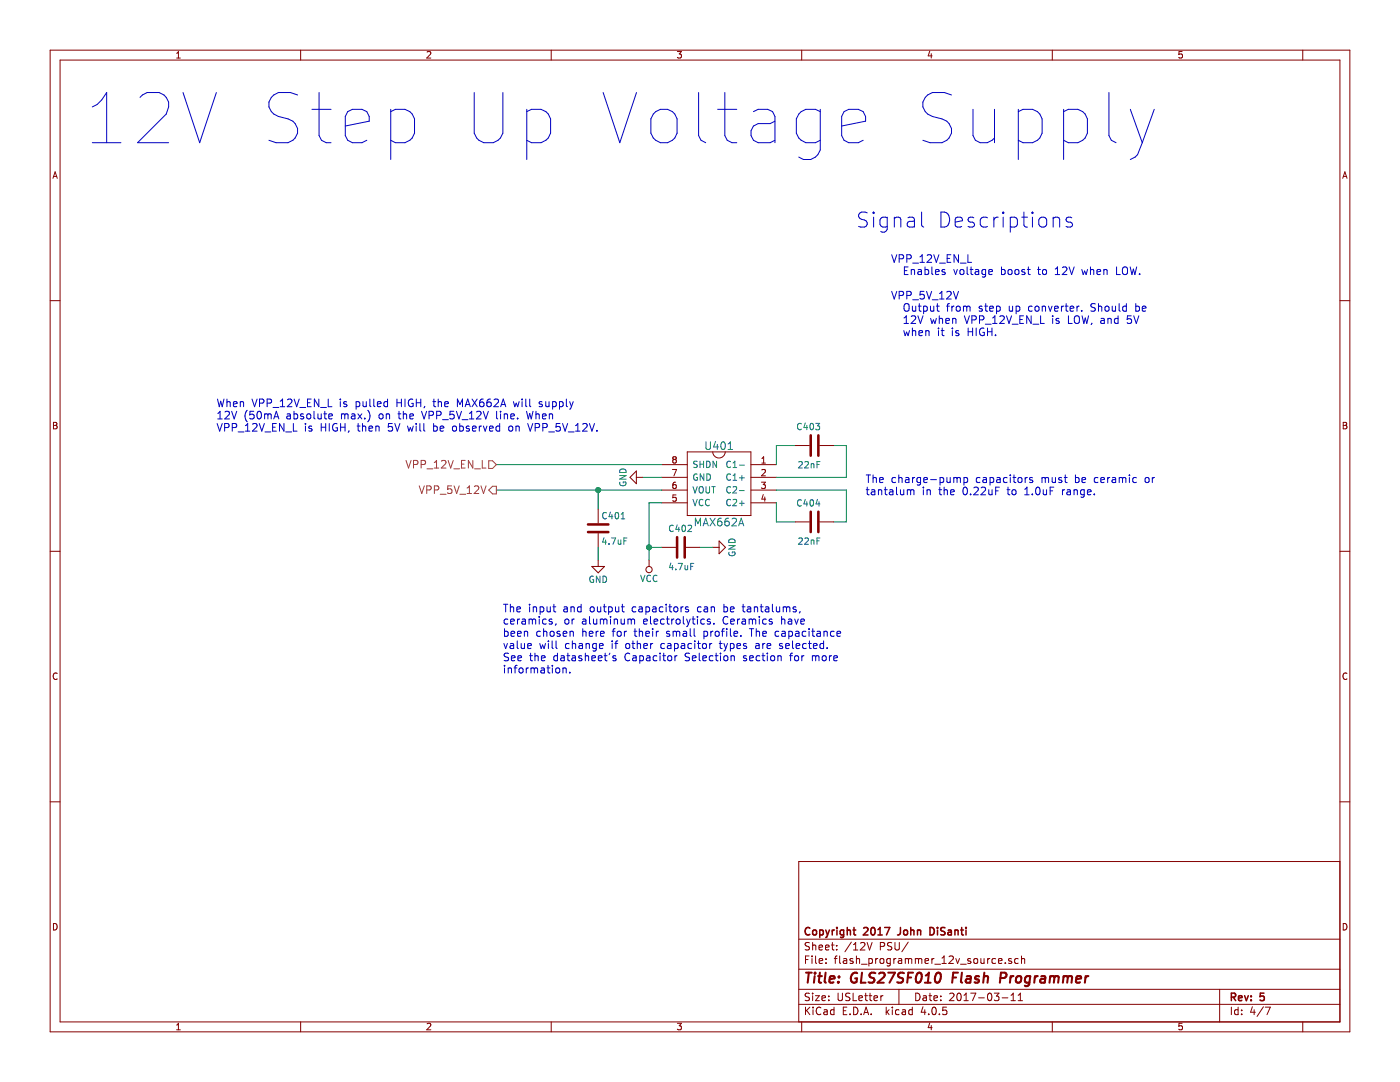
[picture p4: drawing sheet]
EESchema Schematic File Version 2
LIBS:gls27sf010
LIBS:atmega328au
LIBS:flash_programmer
LIBS:power
LIBS:device
LIBS:transistors
LIBS:conn
LIBS:linear
LIBS:regul
LIBS:74xx
LIBS:cmos4000
LIBS:adc-dac
LIBS:memory
LIBS:xilinx
LIBS:microcontrollers
LIBS:dsp
LIBS:microchip
LIBS:analog_switches
LIBS:motorola
LIBS:texas
LIBS:intel
LIBS:audio
LIBS:interface
LIBS:digital-audio
LIBS:philips
LIBS:display
LIBS:cypress
LIBS:siliconi
LIBS:opto
LIBS:atmel
LIBS:contrib
LIBS:valves
LIBS:flash_programmer-cache
EELAYER 25 0
EELAYER END
$Descr USLetter 11000 8500
encoding utf-8
Sheet 4 7
Title "GLS27SF010 Flash Programmer"
Date "2017-03-11"
Rev "5"
Comp "Copyright 2017 John DiSanti"
Comment1 ""
Comment2 ""
Comment3 ""
Comment4 ""
$EndDescr
$Comp
L MAX662A U401
U 1 1
P 5650 4050
F 0 "U401" H 5650 4600 60  0000 C CNN
F 1 "MAX662A" H 5650 4000 60  0000 C CNN
F 2 "Housings_SOIC:SOIC-8_3.9x4.9mm_Pitch1.27mm" H 5550 3950 60  0001 C CNN
F 3 "" H 5550 3950 60  0001 C CNN
	1    5650 4050
	-1   0    0    -1  
$EndComp
Wire Wire Line
	6100 3850 6650 3850
Wire Wire Line
	6650 3850 6650 4100
Wire Wire Line
	6650 4100 6550 4100
Wire Wire Line
	6250 4100 6100 4100
Wire Wire Line
	6100 4100 6100 3950
Wire Wire Line
	6100 3750 6650 3750
Wire Wire Line
	6650 3750 6650 3500
Wire Wire Line
	6650 3500 6550 3500
Wire Wire Line
	6250 3500 6100 3500
Wire Wire Line
	6100 3500 6100 3650
Wire Wire Line
	3900 3850 5200 3850
$Comp
L GND #PWR018
U 1 1
P 5050 3750
F 0 "#PWR018" H 5050 3500 50  0001 C CNN
F 1 "GND" H 5050 3600 50  0000 C CNN
F 2 "" H 5050 3750 50  0000 C CNN
F 3 "" H 5050 3750 50  0000 C CNN
	1    5050 3750
	0    1    -1   0   
$EndComp
$Comp
L VCC #PWR019
U 1 1
P 5100 4400
F 0 "#PWR019" H 5100 4250 50  0001 C CNN
F 1 "VCC" H 5100 4550 50  0000 C CNN
F 2 "" H 5100 4400 50  0000 C CNN
F 3 "" H 5100 4400 50  0000 C CNN
	1    5100 4400
	1    0    0    1   
$EndComp
Text Notes 650  1150 0    394  ~ 0
12V Step Up Voltage Supply
$Comp
L C C402
U 1 1
P 5350 4300
F 0 "C402" V 5200 4200 50  0000 L CNN
F 1 "4.7uF" V 5500 4200 50  0000 L CNN
F 2 "Resistors_SMD:R_0805_HandSoldering" H 5388 4150 50  0001 C CNN
F 3 "" H 5350 4300 50  0000 C CNN
	1    5350 4300
	0    1    1    0   
$EndComp
$Comp
L C C403
U 1 1
P 6400 3500
F 0 "C403" V 6250 3450 50  0000 L CNN
F 1 "22nF" V 6550 3450 50  0000 L CNN
F 2 "Resistors_SMD:R_0603_HandSoldering" H 6438 3350 50  0001 C CNN
F 3 "" H 6400 3500 50  0000 C CNN
	1    6400 3500
	0    -1   1    0   
$EndComp
$Comp
L C C404
U 1 1
P 6400 4100
F 0 "C404" V 6250 4050 50  0000 L CNN
F 1 "22nF" V 6550 4050 50  0000 L CNN
F 2 "Resistors_SMD:R_0603_HandSoldering" H 6438 3950 50  0001 C CNN
F 3 "" H 6400 4100 50  0000 C CNN
	1    6400 4100
	0    -1   1    0   
$EndComp
Wire Wire Line
	5200 3950 5100 3950
Wire Wire Line
	5100 3950 5100 4400
$Comp
L C C401
U 1 1
P 4700 4150
F 0 "C401" H 4725 4250 50  0000 L CNN
F 1 "4.7uF" H 4725 4050 50  0000 L CNN
F 2 "Resistors_SMD:R_0805_HandSoldering" H 4738 4000 50  0001 C CNN
F 3 "" H 4700 4150 50  0000 C CNN
	1    4700 4150
	1    0    0    -1  
$EndComp
Wire Wire Line
	3900 3650 5200 3650
Wire Wire Line
	4700 4000 4700 3850
Connection ~ 4700 3850
Wire Wire Line
	4700 4300 4700 4400
$Comp
L GND #PWR020
U 1 1
P 4700 4400
F 0 "#PWR020" H 4700 4150 50  0001 C CNN
F 1 "GND" H 4700 4250 50  0000 C CNN
F 2 "" H 4700 4400 50  0000 C CNN
F 3 "" H 4700 4400 50  0000 C CNN
	1    4700 4400
	-1   0    0    -1  
$EndComp
Text HLabel 3900 3650 0    60   Input ~ 0
VPP_12V_EN_L
$Comp
L GND #PWR021
U 1 1
P 5600 4300
F 0 "#PWR021" H 5600 4050 50  0001 C CNN
F 1 "GND" H 5600 4150 50  0000 C CNN
F 2 "" H 5600 4300 50  0000 C CNN
F 3 "" H 5600 4300 50  0000 C CNN
	1    5600 4300
	0    -1   -1   0   
$EndComp
Wire Wire Line
	5050 3750 5200 3750
Text HLabel 3900 3850 0    60   Output ~ 0
VPP_5V_12V
Text Notes 1700 3400 0    60   ~ 0
When VPP_12V_EN_L is pulled HIGH, the MAX662A will supply \n12V (50mA absolute max.) on the VPP_5V_12V line. When \nVPP_12V_EN_L is HIGH, then 5V will be observed on VPP_5V_12V.
Text Notes 6800 3900 0    60   ~ 0
The charge-pump capacitors must be ceramic or\ntantalum in the 0.22uF to 1.0uF range.
Wire Wire Line
	5200 4300 5100 4300
Connection ~ 5100 4300
Wire Wire Line
	5500 4300 5600 4300
Text Notes 3950 5300 0    60   ~ 0
The input and output capacitors can be tantalums,\nceramics, or aluminum electrolytics. Ceramics have\nbeen chosen here for their small profile. The capacitance\nvalue will change if other capacitor types are selected.\nSee the datasheet's Capacitor Selection section for more \ninformation.
Text Notes 8450 1800 2    118  ~ 0
Signal Descriptions
Text Notes 7000 2650 0    60   ~ 0
VPP_12V_EN_L\n  Enables voltage boost to 12V when LOW.\n\nVPP_5V_12V\n  Output from step up converter. Should be\n  12V when VPP_12V_EN_L is LOW, and 5V\n  when it is HIGH.
$EndSCHEMATC
